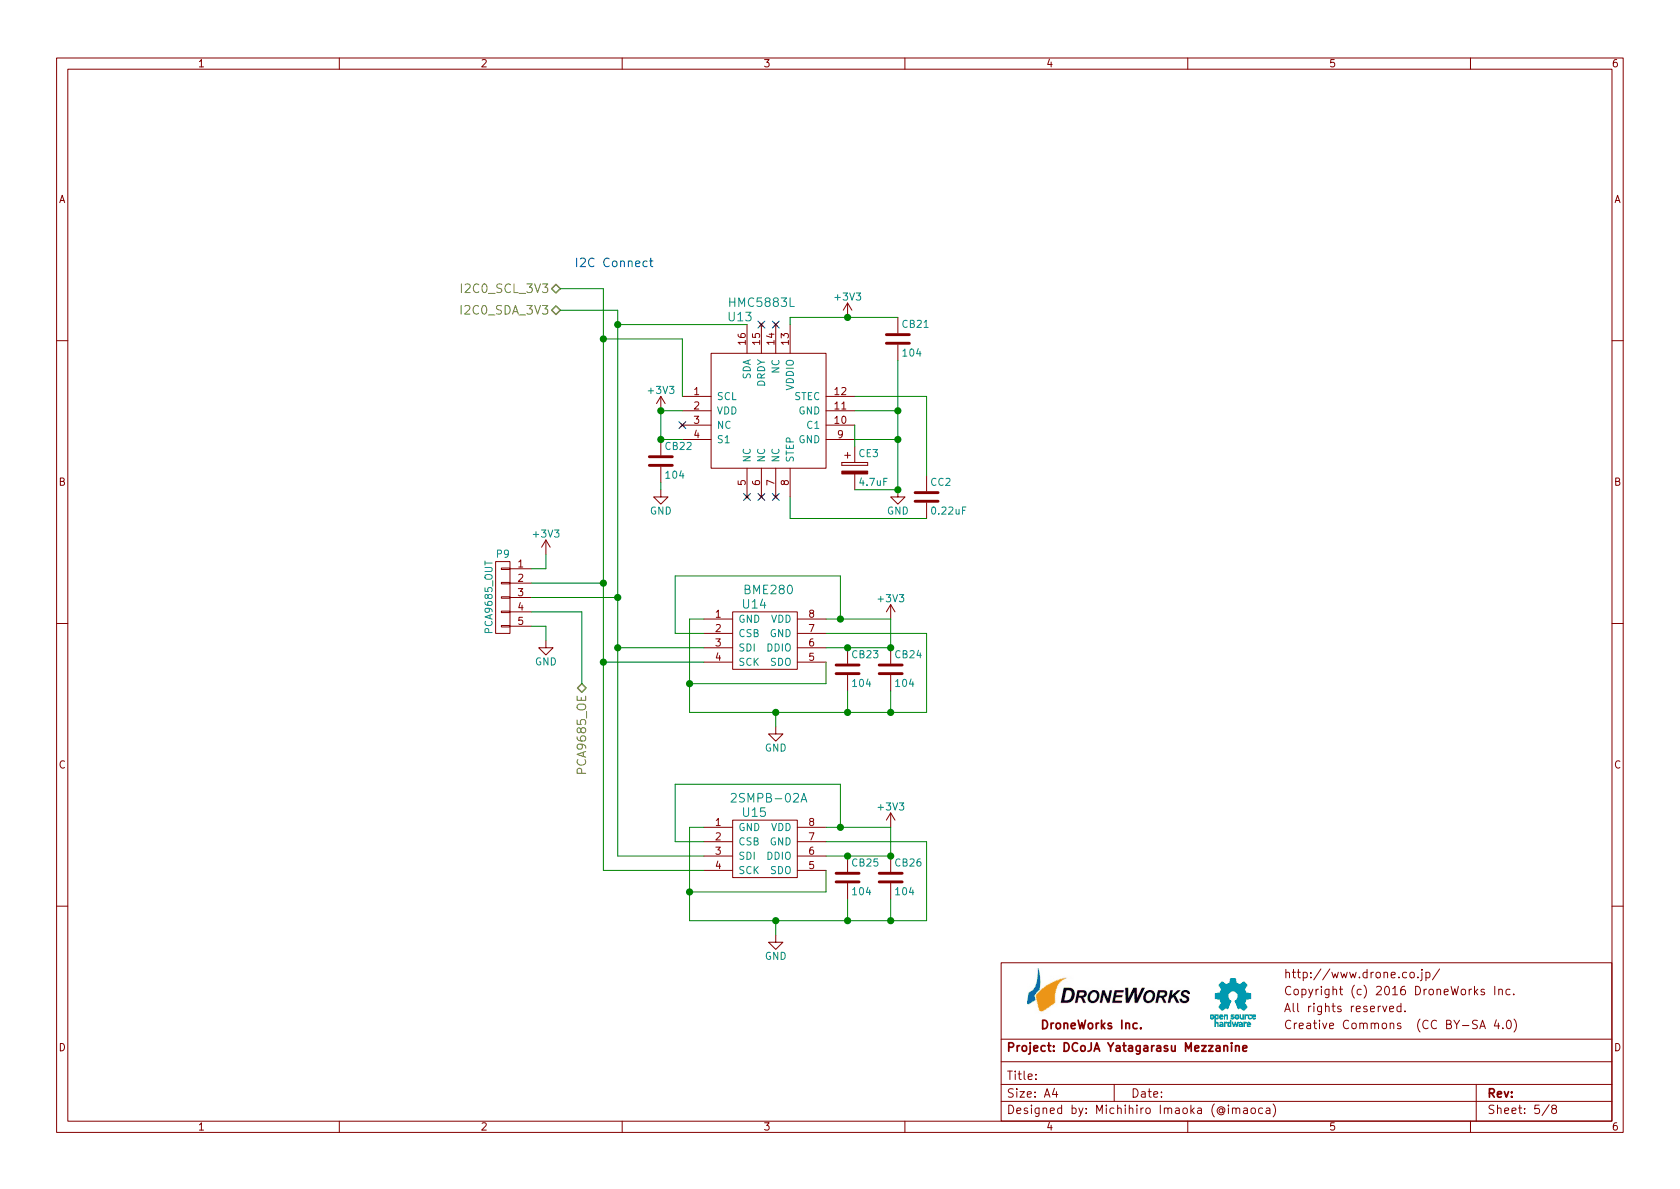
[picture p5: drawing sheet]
EESchema Schematic File Version 2
LIBS:yatagarasu
LIBS:power
LIBS:device
LIBS:transistors
LIBS:conn
LIBS:linear
LIBS:regul
LIBS:74xx
LIBS:cmos4000
LIBS:adc-dac
LIBS:memory
LIBS:xilinx
LIBS:microcontrollers
LIBS:dsp
LIBS:microchip
LIBS:analog_switches
LIBS:motorola
LIBS:texas
LIBS:intel
LIBS:audio
LIBS:interface
LIBS:digital-audio
LIBS:philips
LIBS:display
LIBS:cypress
LIBS:siliconi
LIBS:opto
LIBS:atmel
LIBS:contrib
LIBS:valves
LIBS:yatagarasu-cache
EELAYER 25 0
EELAYER END
$Descr A4 11693 8268
encoding utf-8
Sheet 5 6
Title ""
Date ""
Rev ""
Comp ""
Comment1 ""
Comment2 ""
Comment3 ""
Comment4 ""
$EndDescr
Text HLabel 3900 2000 0    60   BiDi ~ 0
I2C0_SCL_3V3
Text HLabel 3900 2150 0    60   BiDi ~ 0
I2C0_SDA_3V3
$Comp
L HMC5883L U13
U 1 1
P 5350 2850
F 0 "U13" H 5150 3500 60  0000 C CNN
F 1 "HMC5883L" H 5300 3600 60  0000 C CNN
F 2 "mylib:HMC5883L" H 5300 3500 60  0001 C CNN
F 3 "" H 5300 3500 60  0000 C CNN
	1    5350 2850
	1    0    0    -1  
$EndComp
NoConn ~ 5200 3450
NoConn ~ 5300 3450
NoConn ~ 5400 3450
NoConn ~ 4750 2950
Text Notes 4000 1850 0    60   ~ 0
I2C Connect\n
$Comp
L GND #PWR094
U 1 1
P 5400 5050
F 0 "#PWR094" H 5400 4800 50  0001 C CNN
F 1 "GND" H 5400 4900 50  0000 C CNN
F 2 "" H 5400 5050 60  0000 C CNN
F 3 "" H 5400 5050 60  0000 C CNN
	1    5400 5050
	1    0    0    -1  
$EndComp
$Comp
L C CB23
U 1 1
P 5900 4650
F 0 "CB23" H 5925 4750 50  0000 L CNN
F 1 "104" H 5925 4550 50  0000 L CNN
F 2 "Capacitors_SMD:C_0603_HandSoldering" H 5938 4500 30  0001 C CNN
F 3 "" H 5900 4650 60  0000 C CNN
	1    5900 4650
	1    0    0    -1  
$EndComp
$Comp
L C CB24
U 1 1
P 6200 4650
F 0 "CB24" H 6225 4750 50  0000 L CNN
F 1 "104" H 6225 4550 50  0000 L CNN
F 2 "Capacitors_SMD:C_0603_HandSoldering" H 6238 4500 30  0001 C CNN
F 3 "" H 6200 4650 60  0000 C CNN
	1    6200 4650
	1    0    0    -1  
$EndComp
$Comp
L C CC2
U 1 1
P 6450 3450
F 0 "CC2" H 6475 3550 50  0000 L CNN
F 1 "0.22uF" H 6475 3350 50  0000 L CNN
F 2 "Capacitors_SMD:C_0603_HandSoldering" H 6488 3300 30  0001 C CNN
F 3 "" H 6450 3450 60  0000 C CNN
	1    6450 3450
	1    0    0    -1  
$EndComp
$Comp
L GND #PWR095
U 1 1
P 6250 3400
F 0 "#PWR095" H 6250 3150 50  0001 C CNN
F 1 "GND" H 6250 3250 50  0000 C CNN
F 2 "" H 6250 3400 60  0000 C CNN
F 3 "" H 6250 3400 60  0000 C CNN
	1    6250 3400
	1    0    0    -1  
$EndComp
$Comp
L C CB21
U 1 1
P 6250 2350
F 0 "CB21" H 6275 2450 50  0000 L CNN
F 1 "104" H 6275 2250 50  0000 L CNN
F 2 "Capacitors_SMD:C_0603_HandSoldering" H 6288 2200 30  0001 C CNN
F 3 "" H 6250 2350 60  0000 C CNN
	1    6250 2350
	1    0    0    -1  
$EndComp
$Comp
L C CB22
U 1 1
P 4600 3200
F 0 "CB22" H 4625 3300 50  0000 L CNN
F 1 "104" H 4625 3100 50  0000 L CNN
F 2 "Capacitors_SMD:C_0603_HandSoldering" H 4638 3050 30  0001 C CNN
F 3 "" H 4600 3200 60  0000 C CNN
	1    4600 3200
	1    0    0    -1  
$EndComp
$Comp
L GND #PWR096
U 1 1
P 4600 3400
F 0 "#PWR096" H 4600 3150 50  0001 C CNN
F 1 "GND" H 4600 3250 50  0000 C CNN
F 2 "" H 4600 3400 60  0000 C CNN
F 3 "" H 4600 3400 60  0000 C CNN
	1    4600 3400
	1    0    0    -1  
$EndComp
NoConn ~ 5300 2250
NoConn ~ 5400 2250
$Comp
L CONN_01X05 P9
U 1 1
P 3500 4150
F 0 "P9" H 3500 4450 50  0000 C CNN
F 1 "PCA9685_OUT" V 3600 4150 50  0000 C CNN
F 2 "mylib:GH_5P_side" H 3500 4150 60  0001 C CNN
F 3 "" H 3500 4150 60  0000 C CNN
	1    3500 4150
	-1   0    0    -1  
$EndComp
$Comp
L GND #PWR097
U 1 1
P 3800 4450
F 0 "#PWR097" H 3800 4200 50  0001 C CNN
F 1 "GND" H 3800 4300 50  0000 C CNN
F 2 "" H 3800 4450 60  0000 C CNN
F 3 "" H 3800 4450 60  0000 C CNN
	1    3800 4450
	1    0    0    -1  
$EndComp
Text HLabel 4050 4750 3    60   BiDi ~ 0
PCA9685_OE
$Comp
L BME280 U14
U 1 1
P 5350 4200
F 0 "U14" H 5250 4200 60  0000 C CNN
F 1 "BME280" H 5350 4300 60  0000 C CNN
F 2 "mylib:BMP280" H 5350 4200 60  0001 C CNN
F 3 "" H 5350 4200 60  0000 C CNN
	1    5350 4200
	1    0    0    -1  
$EndComp
$Comp
L CP CE3
U 1 1
P 5950 3250
F 0 "CE3" H 5975 3350 50  0000 L CNN
F 1 "4.7uF" H 5975 3150 50  0000 L CNN
F 2 "mylib:os-con-A5" H 5988 3100 50  0001 C CNN
F 3 "" H 5950 3250 50  0000 C CNN
	1    5950 3250
	1    0    0    -1  
$EndComp
$Comp
L +3V3 #PWR098
U 1 1
P 3800 3850
F 0 "#PWR098" H 3800 3700 50  0001 C CNN
F 1 "+3V3" H 3800 3990 50  0000 C CNN
F 2 "" H 3800 3850 50  0000 C CNN
F 3 "" H 3800 3850 50  0000 C CNN
	1    3800 3850
	1    0    0    -1  
$EndComp
$Comp
L +3V3 #PWR099
U 1 1
P 4600 2850
F 0 "#PWR099" H 4600 2700 50  0001 C CNN
F 1 "+3V3" H 4600 2990 50  0000 C CNN
F 2 "" H 4600 2850 50  0000 C CNN
F 3 "" H 4600 2850 50  0000 C CNN
	1    4600 2850
	1    0    0    -1  
$EndComp
$Comp
L +3V3 #PWR0100
U 1 1
P 5900 2200
F 0 "#PWR0100" H 5900 2050 50  0001 C CNN
F 1 "+3V3" H 5900 2340 50  0000 C CNN
F 2 "" H 5900 2200 50  0000 C CNN
F 3 "" H 5900 2200 50  0000 C CNN
	1    5900 2200
	1    0    0    -1  
$EndComp
$Comp
L +3V3 #PWR0101
U 1 1
P 6200 4300
F 0 "#PWR0101" H 6200 4150 50  0001 C CNN
F 1 "+3V3" H 6200 4440 50  0000 C CNN
F 2 "" H 6200 4300 50  0000 C CNN
F 3 "" H 6200 4300 50  0000 C CNN
	1    6200 4300
	1    0    0    -1  
$EndComp
$Comp
L 2SMPB-02A U15
U 1 1
P 5350 5650
F 0 "U15" H 5250 5650 60  0000 C CNN
F 1 "2SMPB-02A" H 5350 5750 60  0000 C CNN
F 2 "mylib:BMP280" H 5350 5650 60  0001 C CNN
F 3 "" H 5350 5650 60  0000 C CNN
	1    5350 5650
	1    0    0    -1  
$EndComp
$Comp
L GND #PWR0102
U 1 1
P 5400 6500
F 0 "#PWR0102" H 5400 6250 50  0001 C CNN
F 1 "GND" H 5400 6350 50  0000 C CNN
F 2 "" H 5400 6500 60  0000 C CNN
F 3 "" H 5400 6500 60  0000 C CNN
	1    5400 6500
	1    0    0    -1  
$EndComp
$Comp
L C CB25
U 1 1
P 5900 6100
F 0 "CB25" H 5925 6200 50  0000 L CNN
F 1 "104" H 5925 6000 50  0000 L CNN
F 2 "Capacitors_SMD:C_0603_HandSoldering" H 5938 5950 30  0001 C CNN
F 3 "" H 5900 6100 60  0000 C CNN
	1    5900 6100
	1    0    0    -1  
$EndComp
$Comp
L C CB26
U 1 1
P 6200 6100
F 0 "CB26" H 6225 6200 50  0000 L CNN
F 1 "104" H 6225 6000 50  0000 L CNN
F 2 "Capacitors_SMD:C_0603_HandSoldering" H 6238 5950 30  0001 C CNN
F 3 "" H 6200 6100 60  0000 C CNN
	1    6200 6100
	1    0    0    -1  
$EndComp
$Comp
L +3V3 #PWR0103
U 1 1
P 6200 5750
F 0 "#PWR0103" H 6200 5600 50  0001 C CNN
F 1 "+3V3" H 6200 5890 50  0000 C CNN
F 2 "" H 6200 5750 50  0000 C CNN
F 3 "" H 6200 5750 50  0000 C CNN
	1    6200 5750
	1    0    0    -1  
$EndComp
Wire Wire Line
	4300 4500 4900 4500
Wire Wire Line
	4200 4600 4900 4600
Wire Wire Line
	5750 4750 5750 4600
Wire Wire Line
	4800 4750 5750 4750
Wire Wire Line
	4900 4300 4800 4300
Wire Wire Line
	4800 4300 4800 4950
Wire Wire Line
	4800 4950 6450 4950
Wire Wire Line
	6450 4950 6450 4400
Wire Wire Line
	6450 4400 5750 4400
Wire Wire Line
	5400 5050 5400 4950
Connection ~ 5400 4950
Wire Wire Line
	5750 4500 6200 4500
Wire Wire Line
	5900 4800 5900 4950
Wire Wire Line
	5750 4300 6200 4300
Wire Wire Line
	6200 4300 6200 4500
Wire Wire Line
	6200 4800 6200 4950
Wire Wire Line
	4900 4400 4700 4400
Connection ~ 5900 4500
Connection ~ 6200 4500
Wire Wire Line
	5950 2750 6450 2750
Wire Wire Line
	6450 2750 6450 3300
Wire Wire Line
	6450 3600 5500 3600
Wire Wire Line
	5500 3600 5500 3450
Wire Wire Line
	5950 2850 6250 2850
Wire Wire Line
	6250 2500 6250 3400
Wire Wire Line
	6250 3050 5950 3050
Connection ~ 6250 3050
Wire Wire Line
	6250 3400 5950 3400
Wire Wire Line
	5950 3100 5950 2950
Connection ~ 6250 3400
Wire Wire Line
	4750 2850 4600 2850
Wire Wire Line
	4600 2850 4600 3050
Wire Wire Line
	4600 3050 4750 3050
Wire Wire Line
	5500 2250 5500 2200
Wire Wire Line
	5500 2200 6250 2200
Connection ~ 6250 2850
Wire Wire Line
	4600 3400 4600 3350
Connection ~ 5900 2200
Connection ~ 4600 2850
Connection ~ 4600 3050
Wire Wire Line
	4300 2250 5200 2250
Wire Wire Line
	4750 2750 4750 2350
Wire Wire Line
	3900 2150 4300 2150
Wire Wire Line
	4300 2150 4300 5950
Wire Wire Line
	4750 2350 4200 2350
Wire Wire Line
	4200 2000 4200 6050
Connection ~ 4200 2350
Connection ~ 4300 2250
Wire Wire Line
	5850 4300 5850 4000
Wire Wire Line
	5850 4000 4700 4000
Wire Wire Line
	4700 4000 4700 4400
Connection ~ 5850 4300
Connection ~ 4800 4750
Wire Wire Line
	3900 2000 4200 2000
Connection ~ 5900 4950
Connection ~ 6200 4950
Wire Wire Line
	3700 3950 3800 3950
Wire Wire Line
	3800 3950 3800 3850
Wire Wire Line
	3700 4350 3800 4350
Wire Wire Line
	3800 4350 3800 4450
Wire Wire Line
	3700 4050 4200 4050
Connection ~ 4200 4050
Wire Wire Line
	3700 4150 4300 4150
Connection ~ 4300 4150
Wire Wire Line
	4050 4750 4050 4250
Wire Wire Line
	4050 4250 3700 4250
Wire Wire Line
	5750 6200 5750 6050
Wire Wire Line
	4800 6200 5750 6200
Wire Wire Line
	4900 5750 4800 5750
Wire Wire Line
	4800 5750 4800 6400
Wire Wire Line
	4800 6400 6450 6400
Wire Wire Line
	6450 6400 6450 5850
Wire Wire Line
	6450 5850 5750 5850
Wire Wire Line
	5400 6500 5400 6400
Connection ~ 5400 6400
Wire Wire Line
	5750 5950 6200 5950
Wire Wire Line
	5900 6250 5900 6400
Wire Wire Line
	5750 5750 6200 5750
Wire Wire Line
	6200 5750 6200 5950
Wire Wire Line
	6200 6250 6200 6400
Wire Wire Line
	4900 5850 4700 5850
Connection ~ 5900 5950
Connection ~ 6200 5950
Wire Wire Line
	5850 5750 5850 5450
Wire Wire Line
	5850 5450 4700 5450
Wire Wire Line
	4700 5450 4700 5850
Connection ~ 5850 5750
Connection ~ 4800 6200
Connection ~ 5900 6400
Connection ~ 6200 6400
Wire Wire Line
	4300 5950 4900 5950
Connection ~ 4300 4500
Connection ~ 4200 4600
Wire Wire Line
	4200 6050 4900 6050
$EndSCHEMATC
